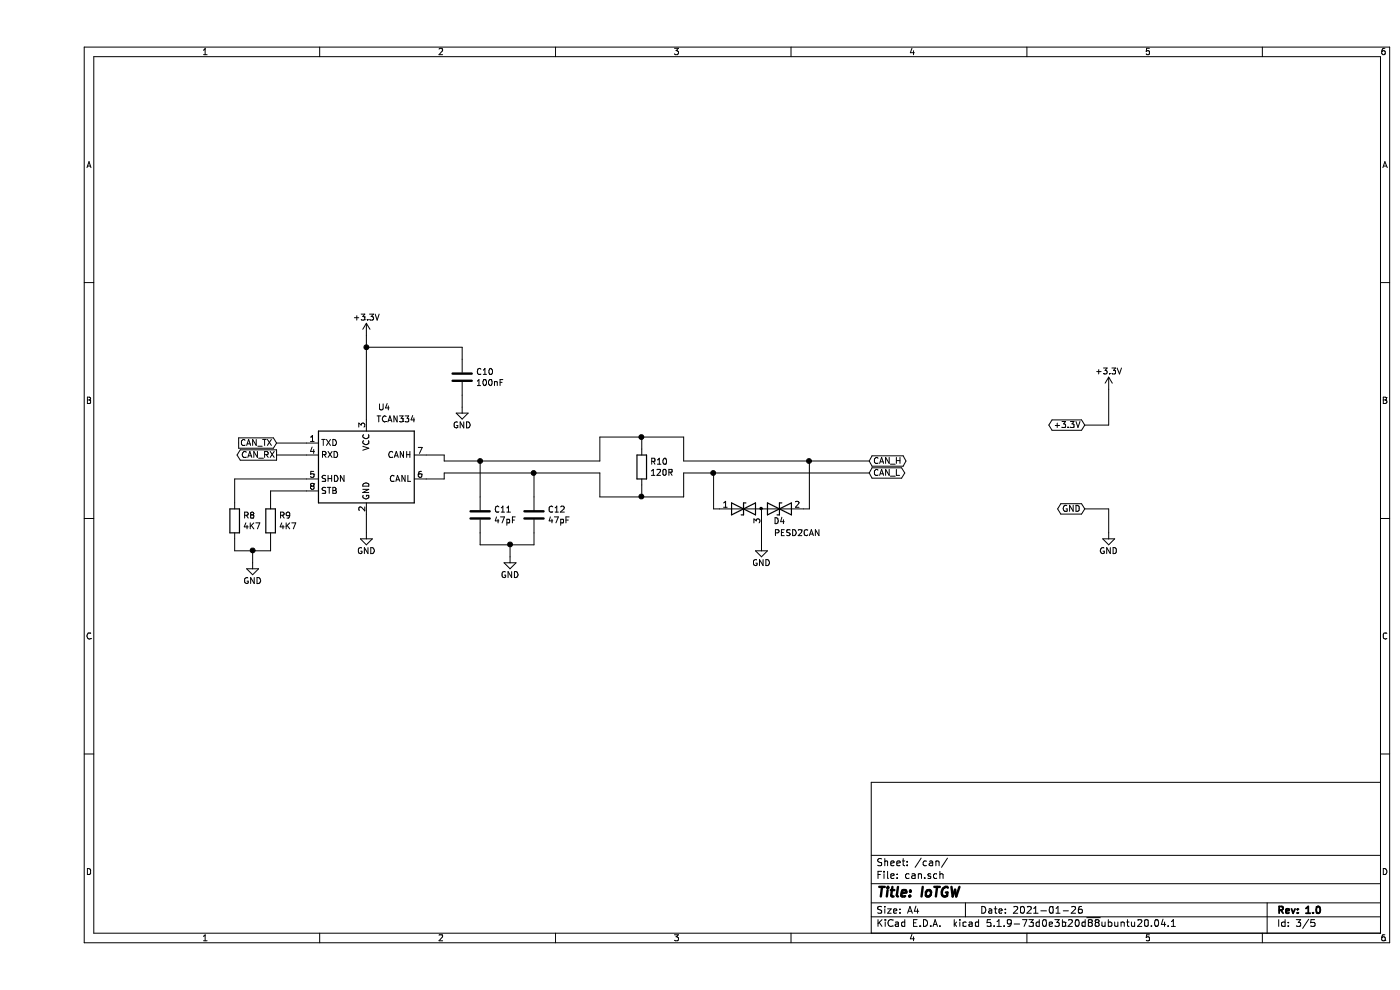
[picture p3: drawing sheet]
EESchema Schematic File Version 4
EELAYER 30 0
EELAYER END
$Descr A4 11693 8268
encoding utf-8
Sheet 3 5
Title "IoTGW"
Date "2021-01-26"
Rev "1.0"
Comp ""
Comment1 ""
Comment2 ""
Comment3 ""
Comment4 ""
$EndDescr
Text GLabel 8750 4250 0    50   BiDi ~ 0
GND
Text GLabel 8750 3550 0    50   BiDi ~ 0
+3.3V
$Comp
L power:+3.3V #PWR?
U 1 1
P 8950 3250
AR Path="/5F7C0641" Ref="#PWR?"  Part="1" 
AR Path="/5F8CDF61/5F7C0641" Ref="#PWR?"  Part="1" 
AR Path="/5F8CE246/5F7C0641" Ref="#PWR035"  Part="1" 
F 0 "#PWR035" H 8950 3100 50  0001 C CNN
F 1 "+3.3V" H 8950 3400 50  0000 C CNN
F 2 "" H 8950 3250 50  0000 C CNN
F 3 "" H 8950 3250 50  0000 C CNN
	1    8950 3250
	1    0    0    -1  
$EndComp
$Comp
L power:GND #PWR?
U 1 1
P 8950 4450
AR Path="/5F7C0647" Ref="#PWR?"  Part="1" 
AR Path="/5F8CDF61/5F7C0647" Ref="#PWR?"  Part="1" 
AR Path="/5F8CE246/5F7C0647" Ref="#PWR036"  Part="1" 
F 0 "#PWR036" H 8950 4200 50  0001 C CNN
F 1 "GND" H 8950 4300 50  0000 C CNN
F 2 "" H 8950 4450 50  0000 C CNN
F 3 "" H 8950 4450 50  0000 C CNN
	1    8950 4450
	1    0    0    -1  
$EndComp
Wire Wire Line
	8750 4250 8950 4250
Wire Wire Line
	8950 4250 8950 4450
$Comp
L Device:D_TVS_x2_AAC D4
U 1 1
P 6050 4250
F 0 "D4" H 6200 4150 50  0000 C CNN
F 1 "PESD2CAN" H 6350 4050 50  0000 C CNN
F 2 "Package_TO_SOT_SMD:SOT-23" H 5900 4250 50  0001 C CNN
F 3 "~" H 5900 4250 50  0001 C CNN
	1    6050 4250
	1    0    0    -1  
$EndComp
$Comp
L Device:C C10
U 1 1
P 3550 3150
F 0 "C10" H 3665 3196 50  0000 L CNN
F 1 "100nF" H 3665 3105 50  0000 L CNN
F 2 "Capacitor_SMD:C_0805_2012Metric" H 3588 3000 50  0001 C CNN
F 3 "~" H 3550 3150 50  0001 C CNN
	1    3550 3150
	1    0    0    -1  
$EndComp
$Comp
L power:GND #PWR?
U 1 1
P 2750 4450
AR Path="/5F7BD5C5" Ref="#PWR?"  Part="1" 
AR Path="/5F8CDF61/5F7BD5C5" Ref="#PWR?"  Part="1" 
AR Path="/5F8CE246/5F7BD5C5" Ref="#PWR031"  Part="1" 
F 0 "#PWR031" H 2750 4200 50  0001 C CNN
F 1 "GND" H 2750 4300 50  0000 C CNN
F 2 "" H 2750 4450 50  0000 C CNN
F 3 "" H 2750 4450 50  0000 C CNN
	1    2750 4450
	1    0    0    -1  
$EndComp
$Comp
L power:GND #PWR?
U 1 1
P 3550 3400
AR Path="/5F7BFCB5" Ref="#PWR?"  Part="1" 
AR Path="/5F8CDF61/5F7BFCB5" Ref="#PWR?"  Part="1" 
AR Path="/5F8CE246/5F7BFCB5" Ref="#PWR032"  Part="1" 
F 0 "#PWR032" H 3550 3150 50  0001 C CNN
F 1 "GND" H 3550 3250 50  0000 C CNN
F 2 "" H 3550 3400 50  0000 C CNN
F 3 "" H 3550 3400 50  0000 C CNN
	1    3550 3400
	1    0    0    -1  
$EndComp
Wire Wire Line
	2750 2800 2750 2900
Wire Wire Line
	3550 3000 3550 2900
Wire Wire Line
	3550 2900 2750 2900
Wire Wire Line
	3550 3300 3550 3400
$Comp
L power:GND #PWR?
U 1 1
P 3950 4650
AR Path="/5F7CA4AE" Ref="#PWR?"  Part="1" 
AR Path="/5F8CDF61/5F7CA4AE" Ref="#PWR?"  Part="1" 
AR Path="/5F8CE246/5F7CA4AE" Ref="#PWR033"  Part="1" 
F 0 "#PWR033" H 3950 4400 50  0001 C CNN
F 1 "GND" H 3950 4500 50  0000 C CNN
F 2 "" H 3950 4650 50  0000 C CNN
F 3 "" H 3950 4650 50  0000 C CNN
	1    3950 4650
	1    0    0    -1  
$EndComp
Text GLabel 2000 3700 0    50   Input ~ 0
CAN_TX
Text GLabel 2000 3800 0    50   Output ~ 0
CAN_RX
$Comp
L Device:R R10
U 1 1
P 5050 3900
F 0 "R10" H 5120 3946 50  0000 L CNN
F 1 "120R" H 5120 3855 50  0000 L CNN
F 2 "Resistor_SMD:R_1206_3216Metric" V 4980 3900 50  0001 C CNN
F 3 "~" H 5050 3900 50  0001 C CNN
	1    5050 3900
	1    0    0    -1  
$EndComp
Wire Wire Line
	8950 3250 8950 3550
Wire Wire Line
	8950 3550 8750 3550
$Comp
L Device:C C11
U 1 1
P 3700 4300
F 0 "C11" H 3815 4346 50  0000 L CNN
F 1 "47pF" H 3815 4255 50  0000 L CNN
F 2 "Capacitor_SMD:C_0805_2012Metric" H 3738 4150 50  0001 C CNN
F 3 "~" H 3700 4300 50  0001 C CNN
	1    3700 4300
	1    0    0    -1  
$EndComp
Connection ~ 2750 2900
Wire Wire Line
	5700 4250 5650 4250
Wire Wire Line
	6400 4250 6450 4250
$Comp
L power:GND #PWR?
U 1 1
P 6050 4550
AR Path="/5F920E6B" Ref="#PWR?"  Part="1" 
AR Path="/5F8CDF61/5F920E6B" Ref="#PWR?"  Part="1" 
AR Path="/5F8CE246/5F920E6B" Ref="#PWR034"  Part="1" 
F 0 "#PWR034" H 6050 4300 50  0001 C CNN
F 1 "GND" H 6050 4400 50  0000 C CNN
F 2 "" H 6050 4550 50  0000 C CNN
F 3 "" H 6050 4550 50  0000 C CNN
	1    6050 4550
	1    0    0    -1  
$EndComp
Wire Wire Line
	6050 4400 6050 4550
Wire Wire Line
	5050 3750 5050 3650
Wire Wire Line
	5050 3650 4700 3650
Wire Wire Line
	4700 3650 4700 3850
Wire Wire Line
	4700 3950 4700 4150
Wire Wire Line
	4700 4150 5050 4150
Wire Wire Line
	5050 4150 5050 4050
Wire Wire Line
	5050 3650 5400 3650
Wire Wire Line
	5400 3650 5400 3850
Connection ~ 5050 3650
Wire Wire Line
	5050 4150 5400 4150
Wire Wire Line
	5400 4150 5400 3950
Connection ~ 5050 4150
$Comp
L Device:C C12
U 1 1
P 4150 4300
F 0 "C12" H 4265 4346 50  0000 L CNN
F 1 "47pF" H 4265 4255 50  0000 L CNN
F 2 "Capacitor_SMD:C_0805_2012Metric" H 4188 4150 50  0001 C CNN
F 3 "~" H 4150 4300 50  0001 C CNN
	1    4150 4300
	1    0    0    -1  
$EndComp
Wire Wire Line
	3700 4150 3700 3850
Connection ~ 3700 3850
Wire Wire Line
	3700 3850 4700 3850
Wire Wire Line
	4150 4150 4150 3950
Connection ~ 4150 3950
Wire Wire Line
	4150 3950 4700 3950
Wire Wire Line
	3700 4450 3700 4550
Wire Wire Line
	3700 4550 3950 4550
Wire Wire Line
	4150 4550 4150 4450
Wire Wire Line
	3950 4650 3950 4550
Connection ~ 3950 4550
Wire Wire Line
	3950 4550 4150 4550
$Comp
L power:+3.3V #PWR?
U 1 1
P 2750 2800
AR Path="/5F81BFD6" Ref="#PWR?"  Part="1" 
AR Path="/5F8CDF61/5F81BFD6" Ref="#PWR?"  Part="1" 
AR Path="/5F8CE246/5F81BFD6" Ref="#PWR030"  Part="1" 
F 0 "#PWR030" H 2750 2650 50  0001 C CNN
F 1 "+3.3V" H 2750 2950 50  0000 C CNN
F 2 "" H 2750 2800 50  0000 C CNN
F 3 "" H 2750 2800 50  0000 C CNN
	1    2750 2800
	1    0    0    -1  
$EndComp
$Comp
L Interface_CAN_LIN:TCAN334 U4
U 1 1
P 2750 3900
F 0 "U4" H 2900 4400 50  0000 C CNN
F 1 "TCAN334" H 3000 4300 50  0000 C CNN
F 2 "Package_SO:SOIC-8_3.9x4.9mm_P1.27mm" H 2750 3400 50  0001 C CIN
F 3 "" H 2750 3900 50  0001 C CNN
	1    2750 3900
	1    0    0    -1  
$EndComp
Wire Wire Line
	3250 3800 3400 3800
Wire Wire Line
	3400 3800 3400 3850
Wire Wire Line
	3400 3850 3700 3850
Wire Wire Line
	3400 3950 3400 4000
Wire Wire Line
	3400 4000 3250 4000
Wire Wire Line
	3400 3950 4150 3950
Wire Wire Line
	2000 3700 2250 3700
Wire Wire Line
	2250 3800 2000 3800
Wire Wire Line
	2750 4300 2750 4450
Wire Wire Line
	2750 2900 2750 3500
$Comp
L Device:R R8
U 1 1
P 1650 4350
F 0 "R8" H 1720 4396 50  0000 L CNN
F 1 "4K7" H 1720 4305 50  0000 L CNN
F 2 "Resistor_SMD:R_0805_2012Metric" V 1580 4350 50  0001 C CNN
F 3 "~" H 1650 4350 50  0001 C CNN
	1    1650 4350
	1    0    0    -1  
$EndComp
$Comp
L power:GND #PWR?
U 1 1
P 1800 4700
AR Path="/5F8A9070" Ref="#PWR?"  Part="1" 
AR Path="/5F8CDF61/5F8A9070" Ref="#PWR?"  Part="1" 
AR Path="/5F8CE246/5F8A9070" Ref="#PWR029"  Part="1" 
F 0 "#PWR029" H 1800 4450 50  0001 C CNN
F 1 "GND" H 1800 4550 50  0000 C CNN
F 2 "" H 1800 4700 50  0000 C CNN
F 3 "" H 1800 4700 50  0000 C CNN
	1    1800 4700
	1    0    0    -1  
$EndComp
Wire Wire Line
	2250 4000 1650 4000
Wire Wire Line
	1650 4000 1650 4200
Wire Wire Line
	2250 4100 1950 4100
Wire Wire Line
	1950 4100 1950 4200
Wire Wire Line
	1650 4500 1650 4600
Wire Wire Line
	1650 4600 1800 4600
Wire Wire Line
	1950 4600 1950 4500
Wire Wire Line
	1800 4700 1800 4600
Connection ~ 1800 4600
Wire Wire Line
	1800 4600 1950 4600
$Comp
L Device:R R9
U 1 1
P 1950 4350
F 0 "R9" H 2020 4396 50  0000 L CNN
F 1 "4K7" H 2020 4305 50  0000 L CNN
F 2 "Resistor_SMD:R_0805_2012Metric" V 1880 4350 50  0001 C CNN
F 3 "~" H 1950 4350 50  0001 C CNN
	1    1950 4350
	1    0    0    -1  
$EndComp
Wire Wire Line
	5400 3850 6450 3850
Wire Wire Line
	5400 3950 5650 3950
Wire Wire Line
	6450 4250 6450 3850
Connection ~ 6450 3850
Wire Wire Line
	5650 4250 5650 3950
Connection ~ 5650 3950
Text GLabel 6950 3850 2    50   BiDi ~ 0
CAN_H
Text GLabel 6950 3950 2    50   BiDi ~ 0
CAN_L
Wire Wire Line
	6450 3850 6950 3850
Wire Wire Line
	5650 3950 6950 3950
$EndSCHEMATC
